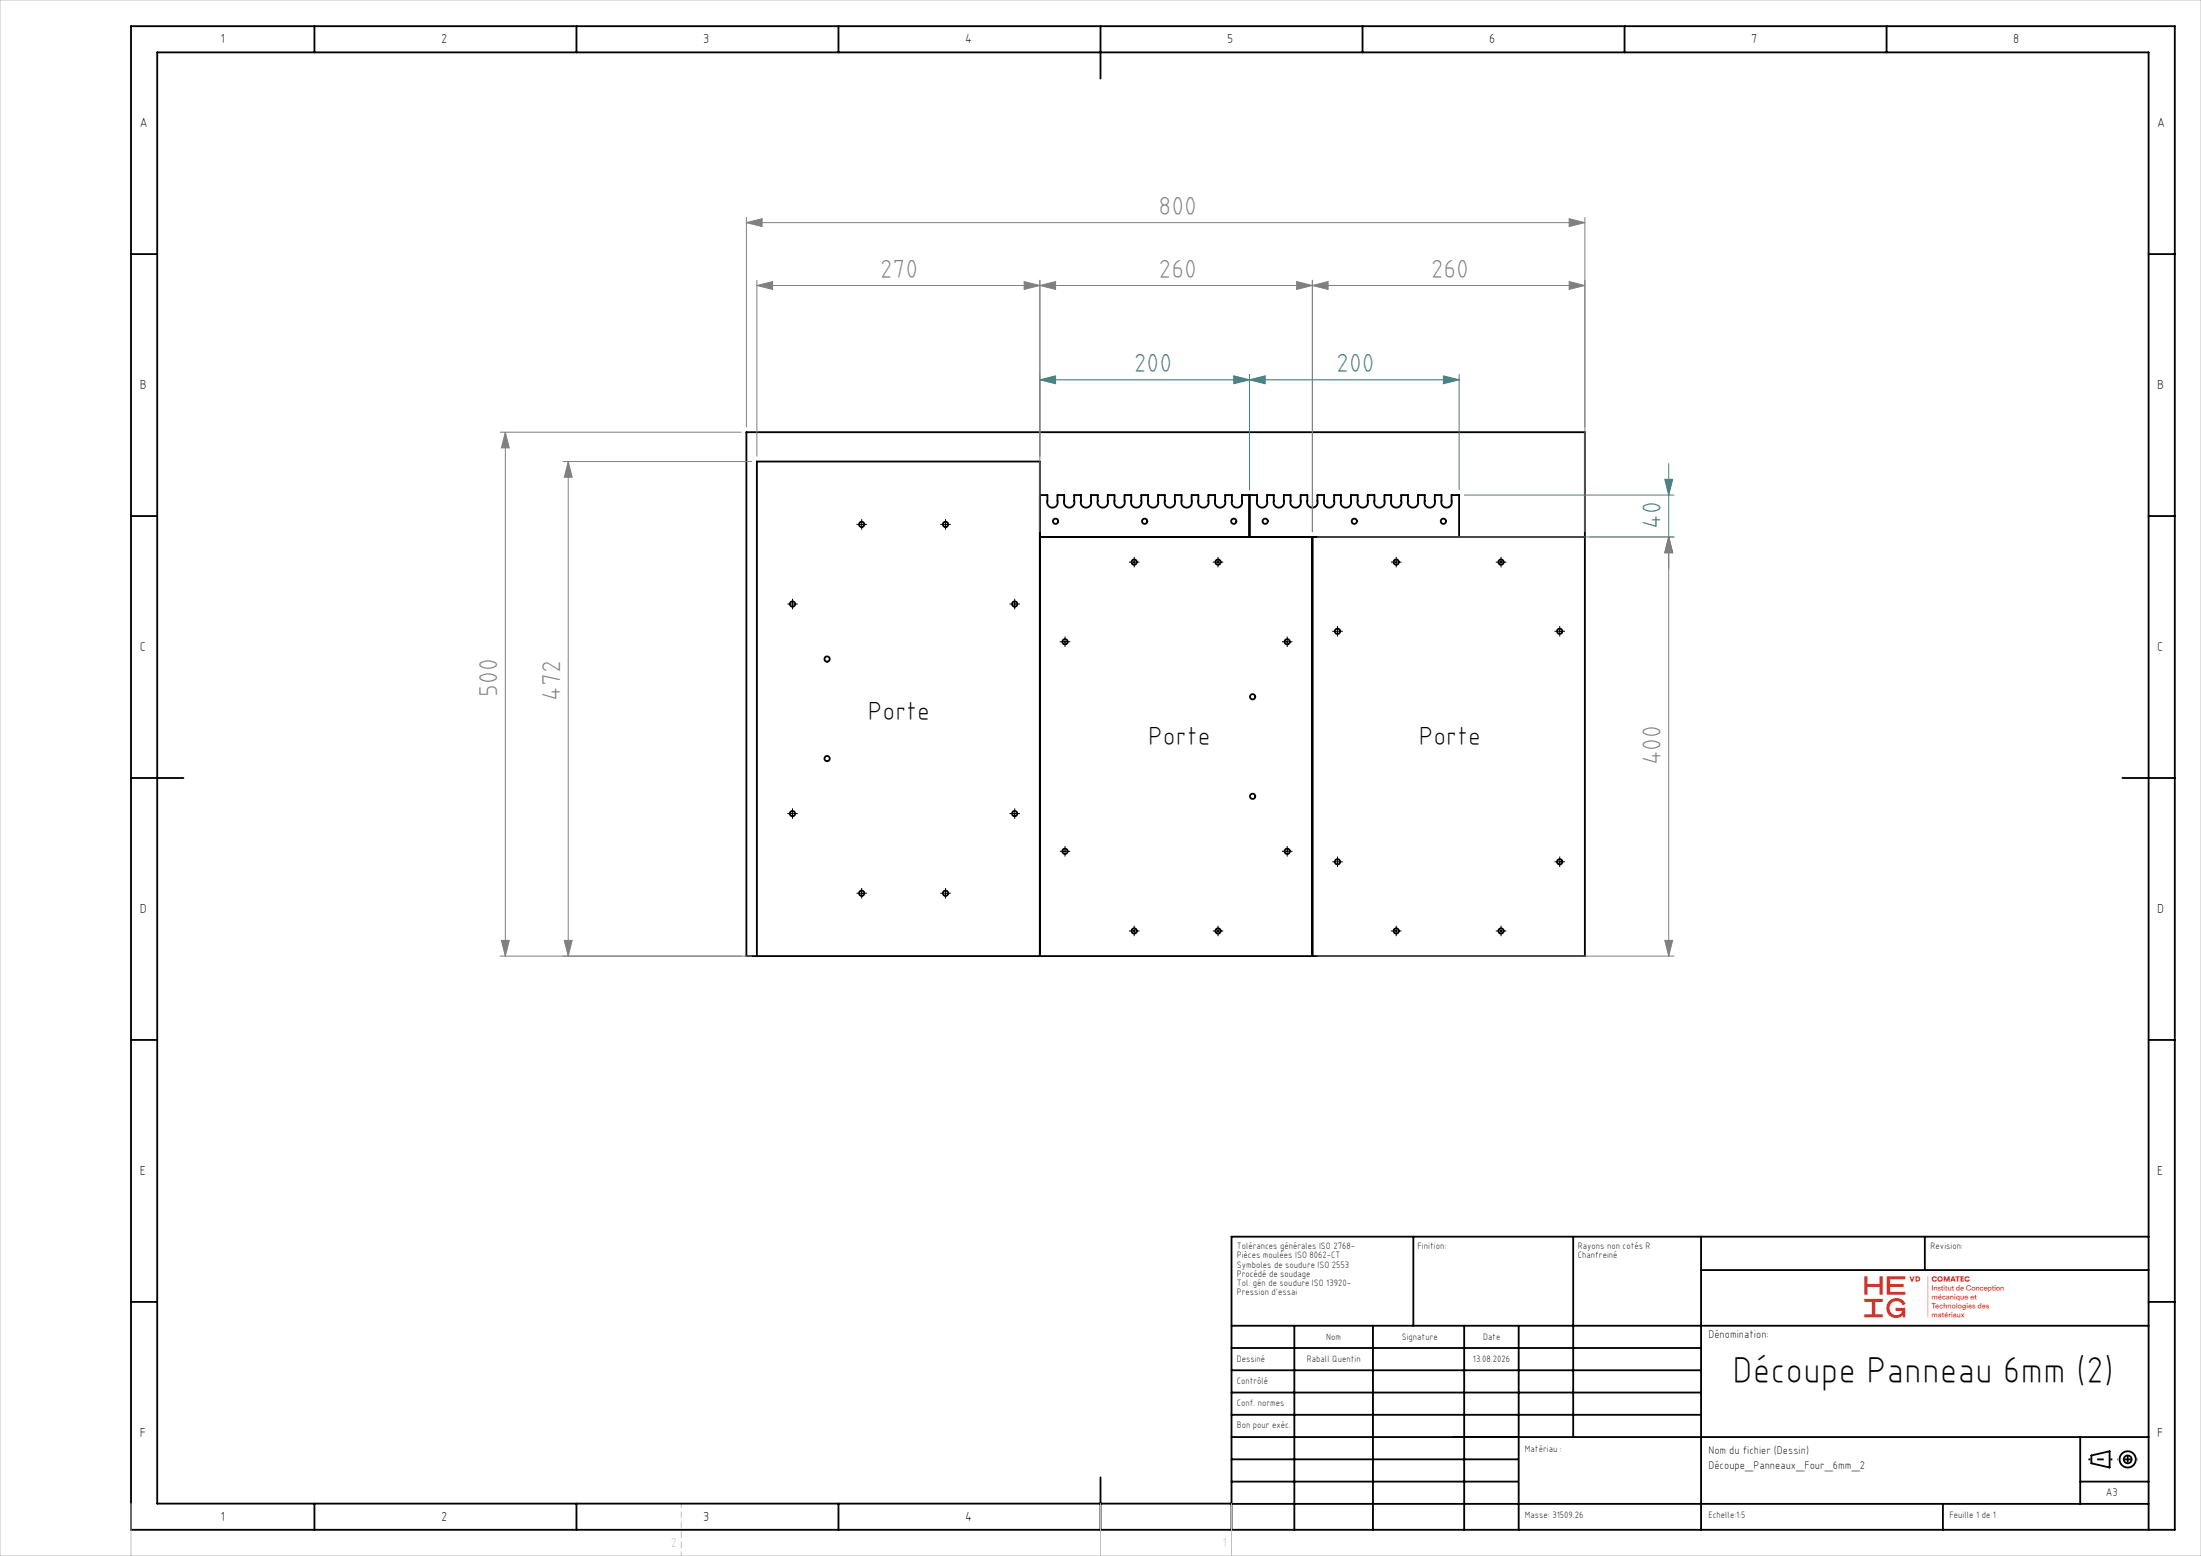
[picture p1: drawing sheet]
<svg xmlns="http://www.w3.org/2000/svg" width="420mm" height="297mm" viewBox="0 0 420 297" stroke-linecap="round" stroke-linejoin="round" font-family="sans-serif">
<g fill="none" stroke="#000" stroke-width=".35">
<path d="M25 5h390v287h-390zM60 5v5M110 5v5M160 5v5M210 5v10M260 5v5M310 5v5M360 5v5M25 48.5h5M410 48.5h5M25 98.5h5M142.4 82.5h160v100h-160z"/>
<path d="M198.4 94.5h1.5v1.1a1 1 0 0 0 .9 1.3 1 1 0 0 0 1-1.3v-1.1h1.3l-.1 1.2a1 1 0 0 0 1.1 1.2 1 1 0 0 0 .9-1.3v-1.1h1.3l-.1 1.2a1 1 0 0 0 1.1 1.2 1 1 0 0 0 .9-1.3v-1.1h1.3l-.1 1.2a1 1 0 0 0 1.1 1.2 1 1 0 0 0 .9-1.3v-1.1h1.3l-.1 1.2a1 1 0 0 0 1.1 1.2 1 1 0 0 0 .9-1.3v-1.1h1.3l-.1 1.2a1 1 0 0 0 1.1 1.2 1 1 0 0 0 .9-1.3v-1.1h1.3l-.1 1.2a1 1 0 0 0 1.1 1.2 1 1 0 0 0 .9-1.3v-1.1h1.3l-.1 1.2a1 1 0 0 0 1.1 1.2 1 1 0 0 0 .9-1.3v-1.1h1.3l-.1 1.2a1 1 0 0 0 1.1 1.2 1 1 0 0 0 .9-1.3v-1.1h1.3l-.1 1.2a1 1 0 0 0 1.1 1.2 1 1 0 0 0 .9-1.3v-1.1h1.3l-.1 1.2a1 1 0 0 0 1.1 1.2 1 1 0 0 0 .9-1.3v-1.1h1.3l-.1 1.2a1 1 0 0 0 1.1 1.2 1 1 0 0 0 .9-1.3v-1.1h2.9l-.1 1.2a1 1 0 0 0 1.1 1.2 1 1 0 0 0 .9-1.3v-1.1h1.3l-.1 1.2a1 1 0 0 0 1.1 1.2 1 1 0 0 0 .9-1.3v-1.1h1.3l-.1 1.2a1 1 0 0 0 1.1 1.2 1 1 0 0 0 .9-1.3v-1.1h1.3l-.1 1.2a1 1 0 0 0 1.1 1.2 1 1 0 0 0 .9-1.3v-1.1h1.3l-.1 1.2a1 1 0 0 0 1.1 1.2 1 1 0 0 0 .9-1.3v-1.1h1.3l-.1 1.2a1 1 0 0 0 1.1 1.2 1 1 0 0 0 .9-1.3v-1.1h1.3l-.1 1.2a1 1 0 0 0 1.1 1.2 1 1 0 0 0 .9-1.3v-1.1h1.3l-.1 1.2a1 1 0 0 0 1.1 1.2 1 1 0 0 0 .9-1.3v-1.1h1.3l-.1 1.2a1 1 0 0 0 1.1 1.2 1 1 0 0 0 .9-1.3v-1.1h1.3l-.1 1.2a1 1 0 0 0 1.1 1.2 1 1 0 0 0 .9-1.3v-1.1h1.3l-.1 1.2a1 1 0 0 0 1.1 1.2 1 1 0 0 0 .9-1.3v-1.1h1.3l-.1 1.2a1 1 0 0 0 1.1 1.2 1 1 0 0 0 .9-1.3v-1.1h1.4v8M238.4 94.5v8M410 98.5h5M198.4 102.5h104M250.4 102.5v80M25 148.5h10M405 148.5h10M25 198.5h5M144.4 182.5v-94.4h54v94.4M410 198.5h5M269.7 236.1v17M300.2 236.1v38.2"/>
<path d="M324.6 236.1v55.9M367.3 236.1v6.3M410 236.1h-175v55.9M25 248.5h5M235 253.1h175M235 257.3h89.6M247 253.1v38.9M262 253.1v38.9M279.4 253.1v38.9M289.8 253.1v38.9M324.6 242.4h85.4M410 248.5h5"/>
<path d="M235 270.1h89.6M235 265.8h89.6M235 261.6h89.6M235 278.6h54.6M235 274.3h175M397 274.3v12.8M399.1 277.8l3.5-.8v3.1l-3.5-.8zM60 287v5M110 287v5M160 287v5M210 282v10M235 287.1h175"/>
<path d="M235 287h-205v-277h380v282M235 282.8h54.6M370.8 287.1v4.9M397 282.8h13"/>
<circle cx="201.4" cy="99.5" r=".5"/>
<circle cx="218.4" cy="99.5" r=".5"/>
<circle cx="235.4" cy="99.5" r=".5"/>
<circle cx="241.4" cy="99.5" r=".5"/>
<circle cx="258.4" cy="99.5" r=".5"/>
<circle cx="275.4" cy="99.5" r=".5"/>
<circle cx="151.2" cy="115.3" r=".5"/>
<circle cx="164.4" cy="100.1" r=".5"/>
<circle cx="180.4" cy="100.1" r=".5"/>
<circle cx="193.6" cy="115.3" r=".5"/>
<circle cx="216.4" cy="107.3" r=".5"/>
<circle cx="232.4" cy="107.3" r=".5"/>
<circle cx="266.4" cy="107.3" r=".5"/>
<circle cx="286.4" cy="107.3" r=".5"/>
<circle cx="157.8" cy="125.8" r=".5"/>
<circle cx="203.2" cy="122.5" r=".5"/>
<circle cx="239" cy="133" r=".5"/>
<circle cx="245.6" cy="122.5" r=".5"/>
<circle cx="255.2" cy="120.5" r=".5"/>
<circle cx="297.6" cy="120.5" r=".5"/>
<circle cx="151.2" cy="155.3" r=".5"/>
<circle cx="157.8" cy="144.8" r=".5"/>
<circle cx="193.6" cy="155.3" r=".5"/>
<circle cx="239" cy="152" r=".5"/>
<circle cx="164.4" cy="170.5" r=".5"/>
<circle cx="180.4" cy="170.5" r=".5"/>
<circle cx="203.2" cy="162.5" r=".5"/>
<circle cx="216.4" cy="177.7" r=".5"/>
<circle cx="232.4" cy="177.7" r=".5"/>
<circle cx="245.6" cy="162.5" r=".5"/>
<circle cx="255.2" cy="164.5" r=".5"/>
<circle cx="266.4" cy="177.7" r=".5"/>
<circle cx="286.4" cy="177.7" r=".5"/>
<circle cx="297.6" cy="164.5" r=".5"/>
<circle cx="406" cy="278.6" r=".75"/>
<circle cx="406" cy="278.6" r="1.55"/>
</g>
<g fill="none" stroke="#408080" stroke-width=".19">
<path d="M198.4 72.5l3-.8v1.5zM198.4 71.5v15.6M198.4 72.5h80M235.4 71.7l3 .8-3 .7zM238.4 72.5l3-.8v1.5zM238.4 71.5v22M275.4 71.7l3 .8-3 .7zM278.4 71.5v22M279.4 94.5h40M317.7 91.5h1.5l-.8 3zM318.4 88.5v20M303.4 102.5h16"/>
<path d="M318.4 102.5l.8 3h-1.5z"/>
</g>
<g fill="none" stroke="#808080" stroke-width=".19">
<path d="M142.4 42.5l3-.8v1.5zM142.4 41.5v40M142.4 42.5h160M144.4 54.5l3-.8v1.5zM144.4 53.5v33.6M144.4 54.5h158M195.4 53.7l3 .8-3 .7zM198.4 54.5l3-.8v1.5zM198.4 53.5v48M247.4 53.7l3 .8-3 .7zM250.4 54.5l3-.8v1.5zM250.4 53.5v48"/>
<path d="M299.4 41.7l3 .8-3 .7zM299.4 53.7l3 .8-3 .7zM302.4 41.5v60M95.4 82.5h46M96.4 82.5l.8 3h-1.5zM96.4 82.5v100M107.4 88.1h36M108.4 88.1l.8 3h-1.5zM108.4 88.1v94.4M251.4 102.5h68M318.4 102.5l.8 3h-1.5zM318.4 102.5v80"/>
<path d="M95.7 179.5h1.5l-.8 3zM107.7 179.5h1.5l-.8 3zM317.7 179.5h1.5l-.8 3zM95.4 182.5h48M251.4 182.5h68"/>
</g>
<g fill="none" stroke="#000" stroke-width=".19" stroke-dasharray="30.5 1.3 1.3 1.3" stroke-linecap="butt">
<path d="M164.4 99.6v-.5M180.4 99.6v-.5M150.7 115.3h-.5M151.2 114.8v-.5M151.2 115.8v.5M151.7 115.3h.5M163.9 100.1h-.5M164.4 100.6v.5M164.9 100.1h.5M179.9 100.1h-.5M180.4 100.6v.5M180.9 100.1h.5"/>
<path d="M193.1 115.3h-.5M193.6 114.8v-.5M193.6 115.8v.5M194.1 115.3h.5M215.9 107.3h-.5M216.4 106.8v-.5M216.4 107.8v.5M216.9 107.3h.5M231.9 107.3h-.5M232.4 106.8v-.5M232.4 107.8v.5M232.9 107.3h.5"/>
<path d="M255.2 120v-.5M265.9 107.3h-.5M266.4 106.8v-.5M266.4 107.8v.5M266.9 107.3h.5M285.9 107.3h-.5M286.4 106.8v-.5M286.4 107.8v.5M286.9 107.3h.5M297.6 120v-.5M202.7 122.5h-.5M203.2 122v-.5"/>
<path d="M203.2 123v.5M203.7 122.5h.5M245.1 122.5h-.5M245.6 122v-.5M245.6 123v.5M246.1 122.5h.5M254.7 120.5h-.5M255.2 121v.5M255.7 120.5h.5M297.1 120.5h-.5M297.6 121v.5M298.1 120.5h.5"/>
<path d="M150.7 155.3h-.5M151.2 154.8v-.5M151.2 155.8v.5M151.7 155.3h.5M193.1 155.3h-.5M193.6 154.8v-.5M193.6 155.8v.5M194.1 155.3h.5M163.9 170.5h-.5M164.4 170v-.5M164.4 171v.5M164.9 170.5h.5"/>
<path d="M179.9 170.5h-.5M180.4 170v-.5M180.4 171v.5M180.9 170.5h.5M202.7 162.5h-.5M203.2 162v-.5M203.2 163v.5M203.7 162.5h.5M215.9 177.7h-.5M216.4 177.2v-.5M216.4 178.2v.5M216.9 177.7h.5"/>
<path d="M231.9 177.7h-.5M232.4 177.2v-.5M232.4 178.2v.5M232.9 177.7h.5M245.1 162.5h-.5M245.6 162v-.5M245.6 163v.5M246.1 162.5h.5M254.7 164.5h-.5M255.2 164v-.5M255.2 165v.5M255.7 164.5h.5"/>
<path d="M265.9 177.7h-.5M266.4 177.2v-.5M266.4 178.2v.5M266.9 177.7h.5M285.9 177.7h-.5M286.4 177.2v-.5M286.4 178.2v.5M286.9 177.7h.5M297.1 164.5h-.5M297.6 164v-.5M297.6 165v.5M298.1 164.5h.5"/>
</g>
<path d="M398.5 278.6h4.6" fill="none" stroke="#000" stroke-width=".35" stroke-dasharray="30.5 1.3 1.3 1.3" stroke-dashoffset="30.1" stroke-linecap="butt"/>
<path d="M406 276.6v3.8" fill="none" stroke="#000" stroke-width=".35" stroke-dasharray="30.5 1.3 1.3 1.3" stroke-dashoffset="30.5" stroke-linecap="butt"/>
<path d="M408 278.6h-4" fill="none" stroke="#000" stroke-width=".35" stroke-dasharray="30.5 1.3 1.3 1.3" stroke-dashoffset="30.4" stroke-linecap="butt"/>
<path d="M130 287v10" fill="none" stroke="#c0c0c0" stroke-width=".19" stroke-dasharray="1.3 .6" stroke-dashoffset=".4" stroke-linecap="butt"/>
<g fill="none" stroke="#000" stroke-width=".19">
<path d="M164.4 99.6v1M180.4 99.6v1M150.7 115.3h1M151.2 114.8v1M163.9 100.1h1M179.9 100.1h1M193.1 115.3h1M193.6 114.8v1M215.9 107.3h1M216.4 106.8v1M231.9 107.3h1M232.4 106.8v1"/>
<path d="M255.2 120v1M265.9 107.3h1M266.4 106.8v1M285.9 107.3h1M286.4 106.8v1M297.6 120v1M202.7 122.5h1M203.2 122v1M245.1 122.5h1M245.6 122v1M254.7 120.5h1M297.1 120.5h1"/>
<path d="M150.7 155.3h1M151.2 154.8v1M193.1 155.3h1M193.6 154.8v1M163.9 170.5h1M164.4 170v1M179.9 170.5h1M180.4 170v1M202.7 162.5h1M203.2 162v1M215.9 177.7h1M216.4 177.2v1"/>
<path d="M231.9 177.7h1M232.4 177.2v1M245.1 162.5h1M245.6 162v1M254.7 164.5h1M255.2 164v1M265.9 177.7h1M266.4 177.2v1M285.9 177.7h1M286.4 177.2v1M297.1 164.5h1M297.6 164v1"/>
</g>
<path d="M0 0h420v297h-420zM25 287v10M210 287v10M235 287v10" fill="none" stroke="#c0c0c0" stroke-width=".19"/>
<g fill="#408080">
<path d="M198.4 72.5l3-.8v1.5zM235.4 71.7l3 .8-3 .7zM238.4 72.5l3-.8v1.5zM275.4 71.7l3 .8-3 .7z"/>
<path d="M318.4 102.5l.8 3h-1.5zM317.7 91.5h1.5l-.8 3z"/>
</g>
<g fill="#808080">
<path d="M299.4 41.7l3 .8-3 .7zM142.4 42.5l3-.8v1.5z"/>
<path d="M144.4 54.5l3-.8v1.5zM195.4 53.7l3 .8-3 .7z"/>
<path d="M247.4 53.7l3 .8-3 .7zM198.4 54.5l3-.8v1.5z"/>
<path d="M299.4 53.7l3 .8-3 .7zM250.4 54.5l3-.8v1.5z"/>
<path d="M107.7 179.5h1.5l-.8 3zM108.4 88.1l.8 3h-1.5z"/>
<path d="M96.4 82.5l.8 3h-1.5zM95.7 179.5h1.5l-.8 3z"/>
<path d="M318.4 102.5l.8 3h-1.5zM317.7 179.5h1.5l-.8 3z"/>
</g>
<text font-size="7.1" x="330.6" y="264">Découpe Panneau 6mm (2)</text>
<g font-size="5" fill="#808080">
<text x="221.1" y="41">800</text>
<text x="167.9" y="53">270</text>
<text x="221.1" y="53">260</text>
<text x="273" y="53">260</text>
<text x="94.9" y="133" transform="rotate(-90 94.9 133)">500</text>
<text x="106.9" y="133.8" transform="rotate(-90 106.9 133.8)">472</text>
<text x="316.9" y="146.1" transform="rotate(-90 316.9 146.1)">400</text>
</g>
<g font-size="5" fill="#408080">
<text x="216.3" y="71">200</text>
<text x="255" y="71">200</text>
<text x="316.9" y="101" transform="rotate(-90 316.9 101)">40</text>
</g>
<g font-size="5">
<text x="165.6" y="137.4">Porte</text>
<text x="219.1" y="142.2">Porte</text>
<text x="270.7" y="142.2">Porte</text>
</g>
<g font-size="2.5">
<text x="42.1" y="8.2">1</text>
<text x="84.2" y="8.2">2</text>
<text x="134.2" y="8.2">3</text>
<text x="184.2" y="8.2">4</text>
<text x="234.2" y="8.2">5</text>
<text x="284.2" y="8.2">6</text>
<text x="334.2" y="8.2">7</text>
<text x="384.2" y="8.2">8</text>
<text x="26.7" y="24.2">A</text>
<text x="411.7" y="24.2">A</text>
<text x="26.7" y="74.2">B</text>
<text x="411.7" y="74.2">B</text>
<text x="26.7" y="124.2">C</text>
<text x="411.7" y="124.2">C</text>
<text x="26.7" y="174.2">D</text>
<text x="411.7" y="174.2">D</text>
<text x="26.7" y="224.2">E</text>
<text x="411.7" y="224.2">E</text>
<text x="26.7" y="274.2">F</text>
<text x="411.7" y="274.2">F</text>
<text x="42.1" y="290.2">1</text>
<text x="84.2" y="290.2">2</text>
<text x="134.2" y="290.2">3</text>
<text x="184.2" y="290.2">4</text>
</g>
<text font-size="2.5" fill="#e1251b" x="355.8" y="251.5">⟫</text>
<text font-size="2.5" fill="#c0c0c0" x="128" y="295.3">2</text>
<g font-size="2.1">
<text x="326" y="255.5">Dénomination:</text>
<text x="326" y="277.5">Nom du fichier (Dessin)</text>
<text x="326" y="280.5">Découpe_Panneaux_Four_6mm_2</text>
<text x="401.9" y="285.5">A3</text>
</g>
<g font-size="1.8">
<text x="236" y="238.4">Tolérances générales ISO 2768-</text>
<text x="270.5" y="238.4">Finition:</text>
<text x="301.1" y="238.4">Rayons non cotés R</text>
<text x="368.4" y="238.4">Revision:</text>
<text x="236" y="240.2">Pièces moulées ISO 8062-CT</text>
<text x="236" y="242">Symboles de soudure ISO 2553</text>
<text x="236" y="243.7">Procédé de soudage</text>
<text x="236" y="245.5">Tol. gén de soudure ISO 13920-</text>
<text x="301.1" y="240.2">Chanfreiné</text>
<text x="236" y="247.3">Pression d'essai</text>
<text x="253.1" y="255.7">Nom</text>
<text x="267.5" y="255.7">Signature</text>
<text x="283" y="255.7">Date</text>
<text x="236" y="260">Dessiné</text>
<text x="249.4" y="260">Raball Quentin</text>
<text x="281.1" y="260">13.08.2026</text>
<text x="236" y="264.1">Contrôlé</text>
<text x="236" y="268.3">Conf. normes</text>
<text x="236" y="272.5">Bon pour exéc.</text>
<text x="291" y="277.2">Matériau :</text>
<text x="291" y="289.8">Masse: 31509.26</text>
<text x="326" y="289.8">Echelle:1:5</text>
<text x="372" y="289.8">Feuille 1 de 1</text>
</g>
</svg>
